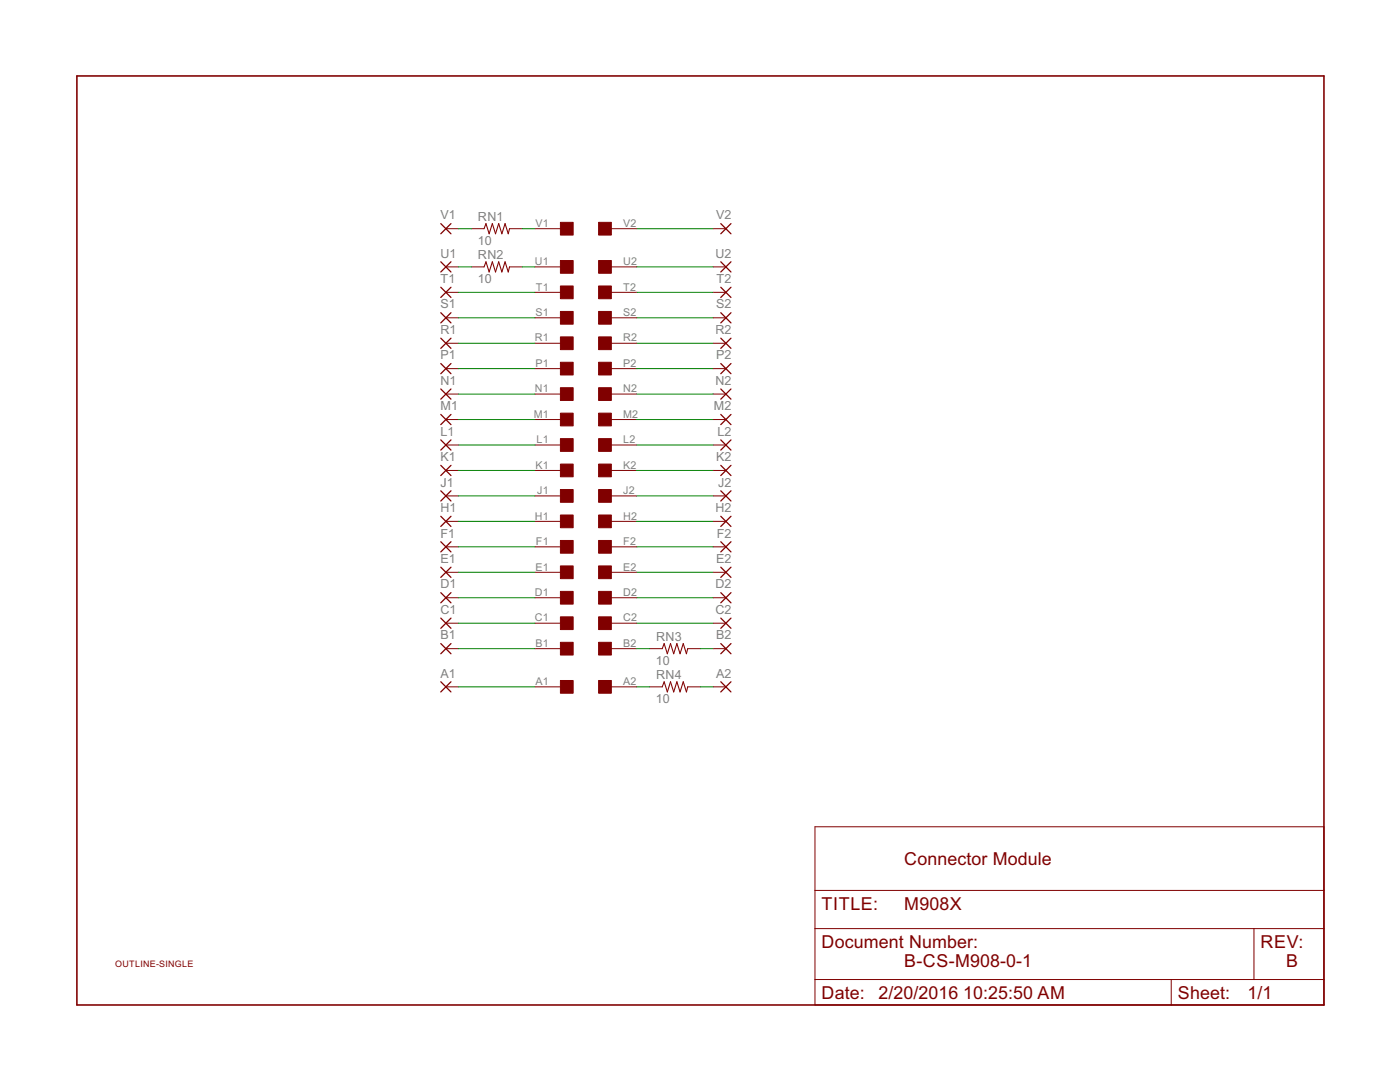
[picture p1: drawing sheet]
<?xml version="1.0" encoding="utf-8"?>
<!DOCTYPE eagle SYSTEM "eagle.dtd">
<eagle version="6.6.0">
<drawing>
<settings>
<setting alwaysvectorfont="no"/>
<setting verticaltext="up"/>
</settings>
<grid distance="0.1" unitdist="inch" unit="inch" style="lines" multiple="1" display="no" altdistance="0.01" altunitdist="inch" altunit="inch"/>
<schematic xreflabel="%F%N/%S.%C%R" xrefpart="/%S.%C%R">
<libraries>
<library name="frames">
<symbols>
<symbol name="LETTER_L">
<frame x1="0" y1="0" x2="248.92" y2="185.42" columns="12" rows="17" layer="94" border-left="no" border-top="no" border-right="no" border-bottom="no"/>
</symbol>
<symbol name="DOCFIELD">
<wire x1="0" y1="0" x2="71.12" y2="0" width="0.1016" layer="94"/>
<wire x1="101.6" y1="15.24" x2="87.63" y2="15.24" width="0.1016" layer="94"/>
<wire x1="0" y1="0" x2="0" y2="5.08" width="0.1016" layer="94"/>
<wire x1="0" y1="5.08" x2="71.12" y2="5.08" width="0.1016" layer="94"/>
<wire x1="0" y1="5.08" x2="0" y2="15.24" width="0.1016" layer="94"/>
<wire x1="101.6" y1="15.24" x2="101.6" y2="5.08" width="0.1016" layer="94"/>
<wire x1="71.12" y1="5.08" x2="71.12" y2="0" width="0.1016" layer="94"/>
<wire x1="71.12" y1="5.08" x2="87.63" y2="5.08" width="0.1016" layer="94"/>
<wire x1="71.12" y1="0" x2="101.6" y2="0" width="0.1016" layer="94"/>
<wire x1="87.63" y1="15.24" x2="87.63" y2="5.08" width="0.1016" layer="94"/>
<wire x1="87.63" y1="15.24" x2="0" y2="15.24" width="0.1016" layer="94"/>
<wire x1="87.63" y1="5.08" x2="101.6" y2="5.08" width="0.1016" layer="94"/>
<wire x1="101.6" y1="5.08" x2="101.6" y2="0" width="0.1016" layer="94"/>
<wire x1="0" y1="15.24" x2="0" y2="22.86" width="0.1016" layer="94"/>
<wire x1="101.6" y1="35.56" x2="0" y2="35.56" width="0.1016" layer="94"/>
<wire x1="101.6" y1="35.56" x2="101.6" y2="22.86" width="0.1016" layer="94"/>
<wire x1="0" y1="22.86" x2="101.6" y2="22.86" width="0.1016" layer="94"/>
<wire x1="0" y1="22.86" x2="0" y2="35.56" width="0.1016" layer="94"/>
<wire x1="101.6" y1="22.86" x2="101.6" y2="15.24" width="0.1016" layer="94"/>
<text x="1.27" y="1.27" size="2.54" layer="94">Date:</text>
<text x="12.7" y="1.27" size="2.54" layer="94">&gt;LAST_DATE_TIME</text>
<text x="72.39" y="1.27" size="2.54" layer="94">Sheet:</text>
<text x="86.36" y="1.27" size="2.54" layer="94">&gt;SHEET</text>
<text x="88.9" y="11.43" size="2.54" layer="94">REV:</text>
<text x="1.27" y="19.05" size="2.54" layer="94">TITLE:</text>
<text x="1.27" y="11.43" size="2.54" layer="94">Document Number:</text>
<text x="17.78" y="19.05" size="2.54" layer="94">&gt;DRAWING_NAME</text>
</symbol>
</symbols>
<devicesets>
<deviceset name="LETTER_L" prefix="FRAME" uservalue="yes">
<gates>
<gate name="G$1" symbol="LETTER_L" x="0" y="0"/>
<gate name="G$2" symbol="DOCFIELD" x="147.32" y="0" addlevel="must"/>
</gates>
<devices>
<device name="">
<technologies>
<technology name=""/>
</technologies>
</device>
</devices>
</deviceset>
</devicesets>
</library>
<library name="dec-con">
<symbols>
<symbol name="EDGE-RIGHT">
<rectangle x1="-5.08" y1="-1.27" x2="-2.54" y2="1.27" layer="94"/>
<pin name="1" x="2.54" y="0" visible="pad" length="middle" rot="R180"/>
</symbol>
<symbol name="EDGE-LEFT">
<rectangle x1="2.54" y1="-1.27" x2="5.08" y2="1.27" layer="94"/>
<pin name="1" x="-2.54" y="0" visible="pad" length="middle"/>
</symbol>
<symbol name="DEVICE">
<text x="0" y="0" size="1.27" layer="94">&gt;Value</text>
</symbol>
</symbols>
<devicesets>
<deviceset name="SINGLE" uservalue="yes">
<gates>
<gate name="L2" symbol="EDGE-RIGHT" x="7.62" y="2.54" addlevel="always" swaplevel="1"/>
<gate name="M2" symbol="EDGE-RIGHT" x="7.62" y="7.62" addlevel="always" swaplevel="1"/>
<gate name="N2" symbol="EDGE-RIGHT" x="7.62" y="12.7" addlevel="always" swaplevel="1"/>
<gate name="P2" symbol="EDGE-RIGHT" x="7.62" y="17.78" addlevel="always" swaplevel="1"/>
<gate name="R2" symbol="EDGE-RIGHT" x="7.62" y="22.86" addlevel="always" swaplevel="1"/>
<gate name="S2" symbol="EDGE-RIGHT" x="7.62" y="27.94" addlevel="always" swaplevel="1"/>
<gate name="T2" symbol="EDGE-RIGHT" x="7.62" y="33.02" addlevel="always" swaplevel="1"/>
<gate name="K2" symbol="EDGE-RIGHT" x="7.62" y="-2.54" addlevel="always" swaplevel="1"/>
<gate name="J2" symbol="EDGE-RIGHT" x="7.62" y="-7.62" addlevel="always" swaplevel="1"/>
<gate name="H2" symbol="EDGE-RIGHT" x="7.62" y="-12.7" addlevel="always" swaplevel="1"/>
<gate name="F2" symbol="EDGE-RIGHT" x="7.62" y="-17.78" addlevel="always" swaplevel="1"/>
<gate name="E2" symbol="EDGE-RIGHT" x="7.62" y="-22.86" addlevel="always" swaplevel="1"/>
<gate name="D2" symbol="EDGE-RIGHT" x="7.62" y="-27.94" addlevel="always" swaplevel="1"/>
<gate name="C2" symbol="EDGE-RIGHT" x="7.62" y="-33.02" addlevel="always" swaplevel="1"/>
<gate name="U2" symbol="EDGE-RIGHT" x="7.62" y="38.1" addlevel="always" swaplevel="1"/>
<gate name="V2" symbol="EDGE-RIGHT" x="7.62" y="43.18" addlevel="always" swaplevel="1"/>
<gate name="B2" symbol="EDGE-RIGHT" x="7.62" y="-38.1" addlevel="always" swaplevel="1"/>
<gate name="A2" symbol="EDGE-RIGHT" x="7.62" y="-43.18" addlevel="always" swaplevel="1"/>
<gate name="K1" symbol="EDGE-LEFT" x="-7.62" y="-2.54" addlevel="always" swaplevel="1"/>
<gate name="L1" symbol="EDGE-LEFT" x="-7.62" y="2.54" addlevel="always" swaplevel="1"/>
<gate name="M1" symbol="EDGE-LEFT" x="-7.62" y="7.62" addlevel="always" swaplevel="1"/>
<gate name="N1" symbol="EDGE-LEFT" x="-7.62" y="12.7" addlevel="always" swaplevel="1"/>
<gate name="P1" symbol="EDGE-LEFT" x="-7.62" y="17.78" addlevel="always" swaplevel="1"/>
<gate name="R1" symbol="EDGE-LEFT" x="-7.62" y="22.86" addlevel="always" swaplevel="1"/>
<gate name="S1" symbol="EDGE-LEFT" x="-7.62" y="27.94" addlevel="always" swaplevel="1"/>
<gate name="T1" symbol="EDGE-LEFT" x="-7.62" y="33.02" addlevel="always" swaplevel="1"/>
<gate name="U1" symbol="EDGE-LEFT" x="-7.62" y="38.1" addlevel="always" swaplevel="1"/>
<gate name="V1" symbol="EDGE-LEFT" x="-7.62" y="43.18" addlevel="always" swaplevel="1"/>
<gate name="J1" symbol="EDGE-LEFT" x="-7.62" y="-7.62" addlevel="always" swaplevel="1"/>
<gate name="H1" symbol="EDGE-LEFT" x="-7.62" y="-12.7" addlevel="always" swaplevel="1"/>
<gate name="F1" symbol="EDGE-LEFT" x="-7.62" y="-17.78" addlevel="always" swaplevel="1"/>
<gate name="E1" symbol="EDGE-LEFT" x="-7.62" y="-22.86" addlevel="always" swaplevel="1"/>
<gate name="D1" symbol="EDGE-LEFT" x="-7.62" y="-27.94" addlevel="always" swaplevel="1"/>
<gate name="C1" symbol="EDGE-LEFT" x="-7.62" y="-33.02" addlevel="always" swaplevel="1"/>
<gate name="B1" symbol="EDGE-LEFT" x="-7.62" y="-38.1" addlevel="always" swaplevel="1"/>
<gate name="A1" symbol="EDGE-LEFT" x="-7.62" y="-43.18" addlevel="always" swaplevel="1"/>
</gates>
<devices>
<device name="" package="EDGE-CON2">
<connects>
<connect gate="A1" pin="1" pad="A1"/>
<connect gate="A2" pin="1" pad="A2"/>
<connect gate="B1" pin="1" pad="B1"/>
<connect gate="B2" pin="1" pad="B2"/>
<connect gate="C1" pin="1" pad="C1"/>
<connect gate="C2" pin="1" pad="C2"/>
<connect gate="D1" pin="1" pad="D1"/>
<connect gate="D2" pin="1" pad="D2"/>
<connect gate="E1" pin="1" pad="E1"/>
<connect gate="E2" pin="1" pad="E2"/>
<connect gate="F1" pin="1" pad="F1"/>
<connect gate="F2" pin="1" pad="F2"/>
<connect gate="H1" pin="1" pad="H1"/>
<connect gate="H2" pin="1" pad="H2"/>
<connect gate="J1" pin="1" pad="J1"/>
<connect gate="J2" pin="1" pad="J2"/>
<connect gate="K1" pin="1" pad="K1"/>
<connect gate="K2" pin="1" pad="K2"/>
<connect gate="L1" pin="1" pad="L1"/>
<connect gate="L2" pin="1" pad="L2"/>
<connect gate="M1" pin="1" pad="M1"/>
<connect gate="M2" pin="1" pad="M2"/>
<connect gate="N1" pin="1" pad="N1"/>
<connect gate="N2" pin="1" pad="N2"/>
<connect gate="P1" pin="1" pad="P1"/>
<connect gate="P2" pin="1" pad="P2"/>
<connect gate="R1" pin="1" pad="R1"/>
<connect gate="R2" pin="1" pad="R2"/>
<connect gate="S1" pin="1" pad="S1"/>
<connect gate="S2" pin="1" pad="S2"/>
<connect gate="T1" pin="1" pad="T1"/>
<connect gate="T2" pin="1" pad="T2"/>
<connect gate="U1" pin="1" pad="U1"/>
<connect gate="U2" pin="1" pad="U2"/>
<connect gate="V1" pin="1" pad="V1"/>
<connect gate="V2" pin="1" pad="V2"/>
</connects>
<technologies>
<technology name=""/>
</technologies>
</device>
</devices>
</deviceset>
<deviceset name="OUTLINE-*">
<gates>
<gate name="G$1" symbol="DEVICE" x="0" y="0" addlevel="always"/>
</gates>
<devices>
<device name="SINGLE" package="SINGLE">
<technologies>
<technology name=""/>
</technologies>
</device>
<device name="SINGLE-R" package="SINGLE-R">
<technologies>
<technology name=""/>
</technologies>
</device>
<device name="PROTO" package="DECPROTO111">
<technologies>
<technology name=""/>
</technologies>
</device>
<device name="OMNIBUS" package="OMNIBUS">
<technologies>
<technology name=""/>
</technologies>
</device>
<device name="DOUBLE" package="DOUBLE">
<technologies>
<technology name=""/>
</technologies>
</device>
<device name="DOUBLE-R" package="DOUBLE-R">
<technologies>
<technology name=""/>
</technologies>
</device>
<device name="SINGLE-LONG" package="SINGLE-LONG">
<technologies>
<technology name=""/>
</technologies>
</device>
<device name="DOUBLE-LONG" package="DOUBLE-LONG">
<technologies>
<technology name=""/>
</technologies>
</device>
</devices>
</deviceset>
</devicesets>
</library>
<library name="wirepad">
<symbols>
<symbol name="PAD">
<wire x1="-1.016" y1="1.016" x2="1.016" y2="-1.016" width="0.254" layer="94"/>
<wire x1="-1.016" y1="-1.016" x2="1.016" y2="1.016" width="0.254" layer="94"/>
<text x="-1.143" y="1.8542" size="1.778" layer="95">&gt;NAME</text>
<text x="-1.143" y="-3.302" size="1.778" layer="96">&gt;VALUE</text>
<pin name="P" x="2.54" y="0" visible="off" length="short" direction="pas" rot="R180"/>
</symbol>
</symbols>
<devicesets>
<deviceset name="2,54/1,0" prefix="PAD" uservalue="yes">
<gates>
<gate name="P" symbol="PAD" x="0" y="0"/>
</gates>
<devices>
<device name="" package="2,54/1,0">
<connects>
<connect gate="P" pin="P" pad="1"/>
</connects>
<technologies>
<technology name=""/>
</technologies>
</device>
</devices>
</deviceset>
</devicesets>
</library>
<library name="rcl">
<symbols>
<symbol name="R-US">
<wire x1="-2.54" y1="0" x2="-2.159" y2="1.016" width="0.2032" layer="94"/>
<wire x1="-2.159" y1="1.016" x2="-1.524" y2="-1.016" width="0.2032" layer="94"/>
<wire x1="-1.524" y1="-1.016" x2="-0.889" y2="1.016" width="0.2032" layer="94"/>
<wire x1="-0.889" y1="1.016" x2="-0.254" y2="-1.016" width="0.2032" layer="94"/>
<wire x1="-0.254" y1="-1.016" x2="0.381" y2="1.016" width="0.2032" layer="94"/>
<wire x1="0.381" y1="1.016" x2="1.016" y2="-1.016" width="0.2032" layer="94"/>
<wire x1="1.016" y1="-1.016" x2="1.651" y2="1.016" width="0.2032" layer="94"/>
<wire x1="1.651" y1="1.016" x2="2.286" y2="-1.016" width="0.2032" layer="94"/>
<wire x1="2.286" y1="-1.016" x2="2.54" y2="0" width="0.2032" layer="94"/>
<text x="-3.81" y="1.4986" size="1.778" layer="95">&gt;NAME</text>
<text x="-3.81" y="-3.302" size="1.778" layer="96">&gt;VALUE</text>
<pin name="2" x="5.08" y="0" visible="off" length="short" direction="pas" swaplevel="1" rot="R180"/>
<pin name="1" x="-5.08" y="0" visible="off" length="short" direction="pas" swaplevel="1"/>
</symbol>
</symbols>
<devicesets>
<deviceset name="R-US_" prefix="R" uservalue="yes">
<gates>
<gate name="G$1" symbol="R-US" x="0" y="0"/>
</gates>
<devices>
<device name="R0402" package="R0402">
<connects>
<connect gate="G$1" pin="1" pad="1"/>
<connect gate="G$1" pin="2" pad="2"/>
</connects>
<technologies>
<technology name=""/>
</technologies>
</device>
<device name="R0603" package="R0603">
<connects>
<connect gate="G$1" pin="1" pad="1"/>
<connect gate="G$1" pin="2" pad="2"/>
</connects>
<technologies>
<technology name=""/>
</technologies>
</device>
<device name="R0805" package="R0805">
<connects>
<connect gate="G$1" pin="1" pad="1"/>
<connect gate="G$1" pin="2" pad="2"/>
</connects>
<technologies>
<technology name=""/>
</technologies>
</device>
<device name="R0805W" package="R0805W">
<connects>
<connect gate="G$1" pin="1" pad="1"/>
<connect gate="G$1" pin="2" pad="2"/>
</connects>
<technologies>
<technology name=""/>
</technologies>
</device>
<device name="R1005" package="R1005">
<connects>
<connect gate="G$1" pin="1" pad="1"/>
<connect gate="G$1" pin="2" pad="2"/>
</connects>
<technologies>
<technology name=""/>
</technologies>
</device>
<device name="R1206" package="R1206">
<connects>
<connect gate="G$1" pin="1" pad="1"/>
<connect gate="G$1" pin="2" pad="2"/>
</connects>
<technologies>
<technology name=""/>
</technologies>
</device>
<device name="R1206W" package="R1206W">
<connects>
<connect gate="G$1" pin="1" pad="1"/>
<connect gate="G$1" pin="2" pad="2"/>
</connects>
<technologies>
<technology name=""/>
</technologies>
</device>
<device name="R1210" package="R1210">
<connects>
<connect gate="G$1" pin="1" pad="1"/>
<connect gate="G$1" pin="2" pad="2"/>
</connects>
<technologies>
<technology name=""/>
</technologies>
</device>
<device name="R1210W" package="R1210W">
<connects>
<connect gate="G$1" pin="1" pad="1"/>
<connect gate="G$1" pin="2" pad="2"/>
</connects>
<technologies>
<technology name=""/>
</technologies>
</device>
<device name="R2010" package="R2010">
<connects>
<connect gate="G$1" pin="1" pad="1"/>
<connect gate="G$1" pin="2" pad="2"/>
</connects>
<technologies>
<technology name=""/>
</technologies>
</device>
<device name="R2010W" package="R2010W">
<connects>
<connect gate="G$1" pin="1" pad="1"/>
<connect gate="G$1" pin="2" pad="2"/>
</connects>
<technologies>
<technology name=""/>
</technologies>
</device>
<device name="R2012" package="R2012">
<connects>
<connect gate="G$1" pin="1" pad="1"/>
<connect gate="G$1" pin="2" pad="2"/>
</connects>
<technologies>
<technology name=""/>
</technologies>
</device>
<device name="R2012W" package="R2012W">
<connects>
<connect gate="G$1" pin="1" pad="1"/>
<connect gate="G$1" pin="2" pad="2"/>
</connects>
<technologies>
<technology name=""/>
</technologies>
</device>
<device name="R2512" package="R2512">
<connects>
<connect gate="G$1" pin="1" pad="1"/>
<connect gate="G$1" pin="2" pad="2"/>
</connects>
<technologies>
<technology name=""/>
</technologies>
</device>
<device name="R2512W" package="R2512W">
<connects>
<connect gate="G$1" pin="1" pad="1"/>
<connect gate="G$1" pin="2" pad="2"/>
</connects>
<technologies>
<technology name=""/>
</technologies>
</device>
<device name="R3216" package="R3216">
<connects>
<connect gate="G$1" pin="1" pad="1"/>
<connect gate="G$1" pin="2" pad="2"/>
</connects>
<technologies>
<technology name=""/>
</technologies>
</device>
<device name="R3216W" package="R3216W">
<connects>
<connect gate="G$1" pin="1" pad="1"/>
<connect gate="G$1" pin="2" pad="2"/>
</connects>
<technologies>
<technology name=""/>
</technologies>
</device>
<device name="R3225" package="R3225">
<connects>
<connect gate="G$1" pin="1" pad="1"/>
<connect gate="G$1" pin="2" pad="2"/>
</connects>
<technologies>
<technology name=""/>
</technologies>
</device>
<device name="R3225W" package="R3225W">
<connects>
<connect gate="G$1" pin="1" pad="1"/>
<connect gate="G$1" pin="2" pad="2"/>
</connects>
<technologies>
<technology name=""/>
</technologies>
</device>
<device name="R5025" package="R5025">
<connects>
<connect gate="G$1" pin="1" pad="1"/>
<connect gate="G$1" pin="2" pad="2"/>
</connects>
<technologies>
<technology name=""/>
</technologies>
</device>
<device name="R5025W" package="R5025W">
<connects>
<connect gate="G$1" pin="1" pad="1"/>
<connect gate="G$1" pin="2" pad="2"/>
</connects>
<technologies>
<technology name=""/>
</technologies>
</device>
<device name="R6332" package="R6332">
<connects>
<connect gate="G$1" pin="1" pad="1"/>
<connect gate="G$1" pin="2" pad="2"/>
</connects>
<technologies>
<technology name=""/>
</technologies>
</device>
<device name="R6332W" package="R6332W">
<connects>
<connect gate="G$1" pin="1" pad="1"/>
<connect gate="G$1" pin="2" pad="2"/>
</connects>
<technologies>
<technology name=""/>
</technologies>
</device>
<device name="M0805" package="M0805">
<connects>
<connect gate="G$1" pin="1" pad="1"/>
<connect gate="G$1" pin="2" pad="2"/>
</connects>
<technologies>
<technology name=""/>
</technologies>
</device>
<device name="M1206" package="M1206">
<connects>
<connect gate="G$1" pin="1" pad="1"/>
<connect gate="G$1" pin="2" pad="2"/>
</connects>
<technologies>
<technology name=""/>
</technologies>
</device>
<device name="M1406" package="M1406">
<connects>
<connect gate="G$1" pin="1" pad="1"/>
<connect gate="G$1" pin="2" pad="2"/>
</connects>
<technologies>
<technology name=""/>
</technologies>
</device>
<device name="M2012" package="M2012">
<connects>
<connect gate="G$1" pin="1" pad="1"/>
<connect gate="G$1" pin="2" pad="2"/>
</connects>
<technologies>
<technology name=""/>
</technologies>
</device>
<device name="M2309" package="M2309">
<connects>
<connect gate="G$1" pin="1" pad="1"/>
<connect gate="G$1" pin="2" pad="2"/>
</connects>
<technologies>
<technology name=""/>
</technologies>
</device>
<device name="M3216" package="M3216">
<connects>
<connect gate="G$1" pin="1" pad="1"/>
<connect gate="G$1" pin="2" pad="2"/>
</connects>
<technologies>
<technology name=""/>
</technologies>
</device>
<device name="M3516" package="M3516">
<connects>
<connect gate="G$1" pin="1" pad="1"/>
<connect gate="G$1" pin="2" pad="2"/>
</connects>
<technologies>
<technology name=""/>
</technologies>
</device>
<device name="M5923" package="M5923">
<connects>
<connect gate="G$1" pin="1" pad="1"/>
<connect gate="G$1" pin="2" pad="2"/>
</connects>
<technologies>
<technology name=""/>
</technologies>
</device>
<device name="0204/5" package="0204/5">
<connects>
<connect gate="G$1" pin="1" pad="1"/>
<connect gate="G$1" pin="2" pad="2"/>
</connects>
<technologies>
<technology name=""/>
</technologies>
</device>
<device name="0204/7" package="0204/7">
<connects>
<connect gate="G$1" pin="1" pad="1"/>
<connect gate="G$1" pin="2" pad="2"/>
</connects>
<technologies>
<technology name=""/>
</technologies>
</device>
<device name="0207/10" package="0207/10">
<connects>
<connect gate="G$1" pin="1" pad="1"/>
<connect gate="G$1" pin="2" pad="2"/>
</connects>
<technologies>
<technology name=""/>
</technologies>
</device>
<device name="0207/12" package="0207/12">
<connects>
<connect gate="G$1" pin="1" pad="1"/>
<connect gate="G$1" pin="2" pad="2"/>
</connects>
<technologies>
<technology name=""/>
</technologies>
</device>
<device name="0207/15" package="0207/15">
<connects>
<connect gate="G$1" pin="1" pad="1"/>
<connect gate="G$1" pin="2" pad="2"/>
</connects>
<technologies>
<technology name=""/>
</technologies>
</device>
<device name="0207/2V" package="0207/2V">
<connects>
<connect gate="G$1" pin="1" pad="1"/>
<connect gate="G$1" pin="2" pad="2"/>
</connects>
<technologies>
<technology name=""/>
</technologies>
</device>
<device name="0207/5V" package="0207/5V">
<connects>
<connect gate="G$1" pin="1" pad="1"/>
<connect gate="G$1" pin="2" pad="2"/>
</connects>
<technologies>
<technology name=""/>
</technologies>
</device>
<device name="0207/7" package="0207/7">
<connects>
<connect gate="G$1" pin="1" pad="1"/>
<connect gate="G$1" pin="2" pad="2"/>
</connects>
<technologies>
<technology name=""/>
</technologies>
</device>
<device name="0309/10" package="0309/10">
<connects>
<connect gate="G$1" pin="1" pad="1"/>
<connect gate="G$1" pin="2" pad="2"/>
</connects>
<technologies>
<technology name=""/>
</technologies>
</device>
<device name="0309/12" package="0309/12">
<connects>
<connect gate="G$1" pin="1" pad="1"/>
<connect gate="G$1" pin="2" pad="2"/>
</connects>
<technologies>
<technology name=""/>
</technologies>
</device>
<device name="0411/12" package="0411/12">
<connects>
<connect gate="G$1" pin="1" pad="1"/>
<connect gate="G$1" pin="2" pad="2"/>
</connects>
<technologies>
<technology name=""/>
</technologies>
</device>
<device name="0411/15" package="0411/15">
<connects>
<connect gate="G$1" pin="1" pad="1"/>
<connect gate="G$1" pin="2" pad="2"/>
</connects>
<technologies>
<technology name=""/>
</technologies>
</device>
<device name="0411/3V" package="0411V">
<connects>
<connect gate="G$1" pin="1" pad="1"/>
<connect gate="G$1" pin="2" pad="2"/>
</connects>
<technologies>
<technology name=""/>
</technologies>
</device>
<device name="0414/15" package="0414/15">
<connects>
<connect gate="G$1" pin="1" pad="1"/>
<connect gate="G$1" pin="2" pad="2"/>
</connects>
<technologies>
<technology name=""/>
</technologies>
</device>
<device name="0414/5V" package="0414V">
<connects>
<connect gate="G$1" pin="1" pad="1"/>
<connect gate="G$1" pin="2" pad="2"/>
</connects>
<technologies>
<technology name=""/>
</technologies>
</device>
<device name="0617/17" package="0617/17">
<connects>
<connect gate="G$1" pin="1" pad="1"/>
<connect gate="G$1" pin="2" pad="2"/>
</connects>
<technologies>
<technology name=""/>
</technologies>
</device>
<device name="0617/22" package="0617/22">
<connects>
<connect gate="G$1" pin="1" pad="1"/>
<connect gate="G$1" pin="2" pad="2"/>
</connects>
<technologies>
<technology name=""/>
</technologies>
</device>
<device name="0617/5V" package="0617V">
<connects>
<connect gate="G$1" pin="1" pad="1"/>
<connect gate="G$1" pin="2" pad="2"/>
</connects>
<technologies>
<technology name=""/>
</technologies>
</device>
<device name="0922/22" package="0922/22">
<connects>
<connect gate="G$1" pin="1" pad="1"/>
<connect gate="G$1" pin="2" pad="2"/>
</connects>
<technologies>
<technology name=""/>
</technologies>
</device>
<device name="0613/5V" package="P0613V">
<connects>
<connect gate="G$1" pin="1" pad="1"/>
<connect gate="G$1" pin="2" pad="2"/>
</connects>
<technologies>
<technology name=""/>
</technologies>
</device>
<device name="0613/15" package="P0613/15">
<connects>
<connect gate="G$1" pin="1" pad="1"/>
<connect gate="G$1" pin="2" pad="2"/>
</connects>
<technologies>
<technology name=""/>
</technologies>
</device>
<device name="0817/22" package="P0817/22">
<connects>
<connect gate="G$1" pin="1" pad="1"/>
<connect gate="G$1" pin="2" pad="2"/>
</connects>
<technologies>
<technology name=""/>
</technologies>
</device>
<device name="0817/7V" package="P0817V">
<connects>
<connect gate="G$1" pin="1" pad="1"/>
<connect gate="G$1" pin="2" pad="2"/>
</connects>
<technologies>
<technology name=""/>
</technologies>
</device>
<device name="V234/12" package="V234/12">
<connects>
<connect gate="G$1" pin="1" pad="1"/>
<connect gate="G$1" pin="2" pad="2"/>
</connects>
<technologies>
<technology name=""/>
</technologies>
</device>
<device name="V235/17" package="V235/17">
<connects>
<connect gate="G$1" pin="1" pad="1"/>
<connect gate="G$1" pin="2" pad="2"/>
</connects>
<technologies>
<technology name=""/>
</technologies>
</device>
<device name="V526-0" package="V526-0">
<connects>
<connect gate="G$1" pin="1" pad="1"/>
<connect gate="G$1" pin="2" pad="2"/>
</connects>
<technologies>
<technology name=""/>
</technologies>
</device>
<device name="MELF0102AX" package="MINI_MELF-0102AX">
<connects>
<connect gate="G$1" pin="1" pad="1"/>
<connect gate="G$1" pin="2" pad="2"/>
</connects>
<technologies>
<technology name=""/>
</technologies>
</device>
<device name="0922V" package="0922V">
<connects>
<connect gate="G$1" pin="1" pad="1"/>
<connect gate="G$1" pin="2" pad="2"/>
</connects>
<technologies>
<technology name=""/>
</technologies>
</device>
<device name="MELF0102R" package="MINI_MELF-0102R">
<connects>
<connect gate="G$1" pin="1" pad="1"/>
<connect gate="G$1" pin="2" pad="2"/>
</connects>
<technologies>
<technology name=""/>
</technologies>
</device>
<device name="MELF0102W" package="MINI_MELF-0102W">
<connects>
<connect gate="G$1" pin="1" pad="1"/>
<connect gate="G$1" pin="2" pad="2"/>
</connects>
<technologies>
<technology name=""/>
</technologies>
</device>
<device name="MELF0204R" package="MINI_MELF-0204R">
<connects>
<connect gate="G$1" pin="1" pad="1"/>
<connect gate="G$1" pin="2" pad="2"/>
</connects>
<technologies>
<technology name=""/>
</technologies>
</device>
<device name="MELF0204W" package="MINI_MELF-0204W">
<connects>
<connect gate="G$1" pin="1" pad="1"/>
<connect gate="G$1" pin="2" pad="2"/>
</connects>
<technologies>
<technology name=""/>
</technologies>
</device>
<device name="MELF0207R" package="MINI_MELF-0207R">
<connects>
<connect gate="G$1" pin="1" pad="1"/>
<connect gate="G$1" pin="2" pad="2"/>
</connects>
<technologies>
<technology name=""/>
</technologies>
</device>
<device name="MELF0207W" package="MINI_MELF-0207W">
<connects>
<connect gate="G$1" pin="1" pad="1"/>
<connect gate="G$1" pin="2" pad="2"/>
</connects>
<technologies>
<technology name=""/>
</technologies>
</device>
<device name="RDH/15" package="RDH/15">
<connects>
<connect gate="G$1" pin="1" pad="1"/>
<connect gate="G$1" pin="2" pad="2"/>
</connects>
<technologies>
<technology name=""/>
</technologies>
</device>
<device name="0204/2V" package="0204V">
<connects>
<connect gate="G$1" pin="1" pad="1"/>
<connect gate="G$1" pin="2" pad="2"/>
</connects>
<technologies>
<technology name=""/>
</technologies>
</device>
<device name="0309/V" package="0309V">
<connects>
<connect gate="G$1" pin="1" pad="1"/>
<connect gate="G$1" pin="2" pad="2"/>
</connects>
<technologies>
<technology name=""/>
</technologies>
</device>
<device name="R0201" package="R0201">
<connects>
<connect gate="G$1" pin="1" pad="1"/>
<connect gate="G$1" pin="2" pad="2"/>
</connects>
<technologies>
<technology name=""/>
</technologies>
</device>
<device name="VMTA55" package="VMTA55">
<connects>
<connect gate="G$1" pin="1" pad="1"/>
<connect gate="G$1" pin="2" pad="2"/>
</connects>
<technologies>
<technology name=""/>
</technologies>
</device>
<device name="VMTB60" package="VMTB60">
<connects>
<connect gate="G$1" pin="1" pad="1"/>
<connect gate="G$1" pin="2" pad="2"/>
</connects>
<technologies>
<technology name=""/>
</technologies>
</device>
<device name="VTA52" package="VTA52">
<connects>
<connect gate="G$1" pin="1" pad="1"/>
<connect gate="G$1" pin="2" pad="2"/>
</connects>
<technologies>
<technology name=""/>
</technologies>
</device>
<device name="VTA53" package="VTA53">
<connects>
<connect gate="G$1" pin="1" pad="1"/>
<connect gate="G$1" pin="2" pad="2"/>
</connects>
<technologies>
<technology name=""/>
</technologies>
</device>
<device name="VTA54" package="VTA54">
<connects>
<connect gate="G$1" pin="1" pad="1"/>
<connect gate="G$1" pin="2" pad="2"/>
</connects>
<technologies>
<technology name=""/>
</technologies>
</device>
<device name="VTA55" package="VTA55">
<connects>
<connect gate="G$1" pin="1" pad="1"/>
<connect gate="G$1" pin="2" pad="2"/>
</connects>
<technologies>
<technology name=""/>
</technologies>
</device>
<device name="VTA56" package="VTA56">
<connects>
<connect gate="G$1" pin="1" pad="1"/>
<connect gate="G$1" pin="2" pad="2"/>
</connects>
<technologies>
<technology name=""/>
</technologies>
</device>
<device name="R4527" package="R4527">
<connects>
<connect gate="G$1" pin="1" pad="1"/>
<connect gate="G$1" pin="2" pad="2"/>
</connects>
<technologies>
<technology name=""/>
</technologies>
</device>
<device name="WSC0001" package="WSC0001">
<connects>
<connect gate="G$1" pin="1" pad="1"/>
<connect gate="G$1" pin="2" pad="2"/>
</connects>
<technologies>
<technology name=""/>
</technologies>
</device>
<device name="WSC0002" package="WSC0002">
<connects>
<connect gate="G$1" pin="1" pad="1"/>
<connect gate="G$1" pin="2" pad="2"/>
</connects>
<technologies>
<technology name=""/>
</technologies>
</device>
<device name="WSC01/2" package="WSC01/2">
<connects>
<connect gate="G$1" pin="1" pad="1"/>
<connect gate="G$1" pin="2" pad="2"/>
</connects>
<technologies>
<technology name=""/>
</technologies>
</device>
<device name="WSC2515" package="WSC2515">
<connects>
<connect gate="G$1" pin="1" pad="1"/>
<connect gate="G$1" pin="2" pad="2"/>
</connects>
<technologies>
<technology name=""/>
</technologies>
</device>
<device name="WSC4527" package="WSC4527">
<connects>
<connect gate="G$1" pin="1" pad="1"/>
<connect gate="G$1" pin="2" pad="2"/>
</connects>
<technologies>
<technology name=""/>
</technologies>
</device>
<device name="WSC6927" package="WSC6927">
<connects>
<connect gate="G$1" pin="1" pad="1"/>
<connect gate="G$1" pin="2" pad="2"/>
</connects>
<technologies>
<technology name=""/>
</technologies>
</device>
<device name="R1218" package="R1218">
<connects>
<connect gate="G$1" pin="1" pad="1"/>
<connect gate="G$1" pin="2" pad="2"/>
</connects>
<technologies>
<technology name=""/>
</technologies>
</device>
<device name="1812X7R" package="1812X7R">
<connects>
<connect gate="G$1" pin="1" pad="1"/>
<connect gate="G$1" pin="2" pad="2"/>
</connects>
<technologies>
<technology name=""/>
</technologies>
</device>
</devices>
</deviceset>
</devicesets>
</library>
</libraries>
<attributes>
</attributes>
<variantdefs>
</variantdefs>
<classes>
<class number="0" name="default" width="0" drill="0">
</class>
</classes>
<parts>
<part name="FRAME1" library="frames" deviceset="LETTER_L" device=""/>
<part name="U$1" library="dec-con" deviceset="SINGLE" device=""/>
<part name="U$2" library="dec-con" deviceset="OUTLINE-*" device="SINGLE"/>
<part name="A1" library="wirepad" deviceset="2,54/1,0" device=""/>
<part name="B1" library="wirepad" deviceset="2,54/1,0" device=""/>
<part name="C1" library="wirepad" deviceset="2,54/1,0" device=""/>
<part name="D1" library="wirepad" deviceset="2,54/1,0" device=""/>
<part name="E1" library="wirepad" deviceset="2,54/1,0" device=""/>
<part name="F1" library="wirepad" deviceset="2,54/1,0" device=""/>
<part name="H1" library="wirepad" deviceset="2,54/1,0" device=""/>
<part name="J1" library="wirepad" deviceset="2,54/1,0" device=""/>
<part name="K1" library="wirepad" deviceset="2,54/1,0" device=""/>
<part name="L1" library="wirepad" deviceset="2,54/1,0" device=""/>
<part name="M1" library="wirepad" deviceset="2,54/1,0" device=""/>
<part name="N1" library="wirepad" deviceset="2,54/1,0" device=""/>
<part name="P1" library="wirepad" deviceset="2,54/1,0" device=""/>
<part name="R1" library="wirepad" deviceset="2,54/1,0" device=""/>
<part name="S1" library="wirepad" deviceset="2,54/1,0" device=""/>
<part name="T1" library="wirepad" deviceset="2,54/1,0" device=""/>
<part name="U1" library="wirepad" deviceset="2,54/1,0" device=""/>
<part name="V1" library="wirepad" deviceset="2,54/1,0" device=""/>
<part name="A2" library="wirepad" deviceset="2,54/1,0" device=""/>
<part name="B2" library="wirepad" deviceset="2,54/1,0" device=""/>
<part name="C2" library="wirepad" deviceset="2,54/1,0" device=""/>
<part name="D2" library="wirepad" deviceset="2,54/1,0" device=""/>
<part name="E2" library="wirepad" deviceset="2,54/1,0" device=""/>
<part name="F2" library="wirepad" deviceset="2,54/1,0" device=""/>
<part name="H2" library="wirepad" deviceset="2,54/1,0" device=""/>
<part name="J2" library="wirepad" deviceset="2,54/1,0" device=""/>
<part name="K2" library="wirepad" deviceset="2,54/1,0" device=""/>
<part name="L2" library="wirepad" deviceset="2,54/1,0" device=""/>
<part name="M2" library="wirepad" deviceset="2,54/1,0" device=""/>
<part name="N2" library="wirepad" deviceset="2,54/1,0" device=""/>
<part name="P2" library="wirepad" deviceset="2,54/1,0" device=""/>
<part name="R2" library="wirepad" deviceset="2,54/1,0" device=""/>
<part name="S2" library="wirepad" deviceset="2,54/1,0" device=""/>
<part name="T2" library="wirepad" deviceset="2,54/1,0" device=""/>
<part name="U2" library="wirepad" deviceset="2,54/1,0" device=""/>
<part name="V2" library="wirepad" deviceset="2,54/1,0" device=""/>
<part name="RN3" library="rcl" deviceset="R-US_" device="0207/10" value="10"/>
<part name="RN4" library="rcl" deviceset="R-US_" device="0207/10" value="10"/>
<part name="RN1" library="rcl" deviceset="R-US_" device="0207/10" value="10"/>
<part name="RN2" library="rcl" deviceset="R-US_" device="0207/10" value="10"/>
</parts>
<sheets>
<sheet>
<plain>
<text x="165.1" y="27.94" size="2.54" layer="94">Connector Module</text>
<text x="165.1" y="7.62" size="2.54" layer="94">B-CS-M908-0-1</text>
<text x="241.3" y="7.62" size="2.54" layer="94">B</text>
</plain>
<instances>
<instance part="FRAME1" gate="G$1" x="0" y="0"/>
<instance part="FRAME1" gate="G$2" x="147.32" y="0"/>
<instance part="U$1" gate="L2" x="109.22" y="111.76"/>
<instance part="U$1" gate="M2" x="109.22" y="116.84"/>
<instance part="U$1" gate="N2" x="109.22" y="121.92"/>
<instance part="U$1" gate="P2" x="109.22" y="127"/>
<instance part="U$1" gate="R2" x="109.22" y="132.08"/>
<instance part="U$1" gate="S2" x="109.22" y="137.16"/>
<instance part="U$1" gate="T2" x="109.22" y="142.24"/>
<instance part="U$1" gate="K2" x="109.22" y="106.68"/>
<instance part="U$1" gate="J2" x="109.22" y="101.6"/>
<instance part="U$1" gate="H2" x="109.22" y="96.52"/>
<instance part="U$1" gate="F2" x="109.22" y="91.44"/>
<instance part="U$1" gate="E2" x="109.22" y="86.36"/>
<instance part="U$1" gate="D2" x="109.22" y="81.28"/>
<instance part="U$1" gate="C2" x="109.22" y="76.2"/>
<instance part="U$1" gate="U2" x="109.22" y="147.32"/>
<instance part="U$1" gate="V2" x="109.22" y="154.94"/>
<instance part="U$1" gate="B2" x="109.22" y="71.12"/>
<instance part="U$1" gate="A2" x="109.22" y="63.5"/>
<instance part="U$1" gate="K1" x="93.98" y="106.68"/>
<instance part="U$1" gate="L1" x="93.98" y="111.76"/>
<instance part="U$1" gate="M1" x="93.98" y="116.84"/>
<instance part="U$1" gate="N1" x="93.98" y="121.92"/>
<instance part="U$1" gate="P1" x="93.98" y="127"/>
<instance part="U$1" gate="R1" x="93.98" y="132.08"/>
<instance part="U$1" gate="S1" x="93.98" y="137.16"/>
<instance part="U$1" gate="T1" x="93.98" y="142.24"/>
<instance part="U$1" gate="U1" x="93.98" y="147.32"/>
<instance part="U$1" gate="V1" x="93.98" y="154.94"/>
<instance part="U$1" gate="J1" x="93.98" y="101.6"/>
<instance part="U$1" gate="H1" x="93.98" y="96.52"/>
<instance part="U$1" gate="F1" x="93.98" y="91.44"/>
<instance part="U$1" gate="E1" x="93.98" y="86.36"/>
<instance part="U$1" gate="D1" x="93.98" y="81.28"/>
<instance part="U$1" gate="C1" x="93.98" y="76.2"/>
<instance part="U$1" gate="B1" x="93.98" y="71.12"/>
<instance part="U$1" gate="A1" x="93.98" y="63.5"/>
<instance part="U$2" gate="G$1" x="7.62" y="7.62"/>
<instance part="A1" gate="P" x="73.66" y="63.5"/>
<instance part="B1" gate="P" x="73.66" y="71.12"/>
<instance part="C1" gate="P" x="73.66" y="76.2"/>
<instance part="D1" gate="P" x="73.66" y="81.28"/>
<instance part="E1" gate="P" x="73.66" y="86.36"/>
<instance part="F1" gate="P" x="73.66" y="91.44"/>
<instance part="H1" gate="P" x="73.66" y="96.52"/>
<instance part="J1" gate="P" x="73.66" y="101.6"/>
<instance part="K1" gate="P" x="73.66" y="106.68"/>
<instance part="L1" gate="P" x="73.66" y="111.76"/>
<instance part="M1" gate="P" x="73.66" y="116.84"/>
<instance part="N1" gate="P" x="73.66" y="121.92"/>
<instance part="P1" gate="P" x="73.66" y="127"/>
<instance part="R1" gate="P" x="73.66" y="132.08"/>
<instance part="S1" gate="P" x="73.66" y="137.16"/>
<instance part="T1" gate="P" x="73.66" y="142.24"/>
<instance part="U1" gate="P" x="73.66" y="147.32"/>
<instance part="V1" gate="P" x="73.66" y="154.94"/>
<instance part="A2" gate="P" x="129.54" y="63.5" rot="MR0"/>
<instance part="B2" gate="P" x="129.54" y="71.12" rot="MR0"/>
<instance part="C2" gate="P" x="129.54" y="76.2" rot="MR0"/>
<instance part="D2" gate="P" x="129.54" y="81.28" rot="MR0"/>
<instance part="E2" gate="P" x="129.54" y="86.36" rot="MR0"/>
<instance part="F2" gate="P" x="129.54" y="91.44" rot="MR0"/>
<instance part="H2" gate="P" x="129.54" y="96.52" rot="MR0"/>
<instance part="J2" gate="P" x="129.54" y="101.6" rot="MR0"/>
<instance part="K2" gate="P" x="129.54" y="106.68" rot="MR0"/>
<instance part="L2" gate="P" x="129.54" y="111.76" rot="MR0"/>
<instance part="M2" gate="P" x="129.54" y="116.84" rot="MR0"/>
<instance part="N2" gate="P" x="129.54" y="121.92" rot="MR0"/>
<instance part="P2" gate="P" x="129.54" y="127" rot="MR0"/>
<instance part="R2" gate="P" x="129.54" y="132.08" rot="MR0"/>
<instance part="S2" gate="P" x="129.54" y="137.16" rot="MR0"/>
<instance part="T2" gate="P" x="129.54" y="142.24" rot="MR0"/>
<instance part="U2" gate="P" x="129.54" y="147.32" rot="MR0"/>
<instance part="V2" gate="P" x="129.54" y="154.94" rot="MR0"/>
<instance part="RN3" gate="G$1" x="119.38" y="71.12"/>
<instance part="RN4" gate="G$1" x="119.38" y="63.5"/>
<instance part="RN1" gate="G$1" x="83.82" y="154.94"/>
<instance part="RN2" gate="G$1" x="83.82" y="147.32"/>
</instances>
<busses>
</busses>
<nets>
<net name="N$41" class="0">
<segment>
<wire x1="76.2" y1="63.5" x2="91.44" y2="63.5" width="0.1524" layer="91"/>
<pinref part="U$1" gate="A1" pin="1"/>
<pinref part="A1" gate="P" pin="P"/>
</segment>
</net>
<net name="N$42" class="0">
<segment>
<wire x1="76.2" y1="71.12" x2="91.44" y2="71.12" width="0.1524" layer="91"/>
<pinref part="U$1" gate="B1" pin="1"/>
<pinref part="B1" gate="P" pin="P"/>
</segment>
</net>
<net name="N$43" class="0">
<segment>
<wire x1="76.2" y1="76.2" x2="91.44" y2="76.2" width="0.1524" layer="91"/>
<pinref part="U$1" gate="C1" pin="1"/>
<pinref part="C1" gate="P" pin="P"/>
</segment>
</net>
<net name="N$4" class="0">
<segment>
<wire x1="76.2" y1="81.28" x2="91.44" y2="81.28" width="0.1524" layer="91"/>
<pinref part="U$1" gate="D1" pin="1"/>
<pinref part="D1" gate="P" pin="P"/>
</segment>
</net>
<net name="N$5" class="0">
<segment>
<wire x1="76.2" y1="86.36" x2="91.44" y2="86.36" width="0.1524" layer="91"/>
<pinref part="U$1" gate="E1" pin="1"/>
<pinref part="E1" gate="P" pin="P"/>
</segment>
</net>
<net name="N$6" class="0">
<segment>
<wire x1="76.2" y1="91.44" x2="91.44" y2="91.44" width="0.1524" layer="91"/>
<pinref part="U$1" gate="F1" pin="1"/>
<pinref part="F1" gate="P" pin="P"/>
</segment>
</net>
<net name="N$7" class="0">
<segment>
<wire x1="76.2" y1="96.52" x2="91.44" y2="96.52" width="0.1524" layer="91"/>
<pinref part="U$1" gate="H1" pin="1"/>
<pinref part="H1" gate="P" pin="P"/>
</segment>
</net>
<net name="N$8" class="0">
<segment>
<wire x1="76.2" y1="101.6" x2="91.44" y2="101.6" width="0.1524" layer="91"/>
<pinref part="U$1" gate="J1" pin="1"/>
<pinref part="J1" gate="P" pin="P"/>
</segment>
</net>
<net name="N$9" class="0">
<segment>
<wire x1="76.2" y1="106.68" x2="91.44" y2="106.68" width="0.1524" layer="91"/>
<pinref part="U$1" gate="K1" pin="1"/>
<pinref part="K1" gate="P" pin="P"/>
</segment>
</net>
<net name="N$10" class="0">
<segment>
<wire x1="76.2" y1="111.76" x2="91.44" y2="111.76" width="0.1524" layer="91"/>
<pinref part="U$1" gate="L1" pin="1"/>
<pinref part="L1" gate="P" pin="P"/>
</segment>
</net>
<net name="N$11" class="0">
<segment>
<wire x1="76.2" y1="116.84" x2="91.44" y2="116.84" width="0.1524" layer="91"/>
<pinref part="U$1" gate="M1" pin="1"/>
<pinref part="M1" gate="P" pin="P"/>
</segment>
</net>
<net name="N$12" class="0">
<segment>
<wire x1="76.2" y1="121.92" x2="91.44" y2="121.92" width="0.1524" layer="91"/>
<pinref part="U$1" gate="N1" pin="1"/>
<pinref part="N1" gate="P" pin="P"/>
</segment>
</net>
<net name="N$13" class="0">
<segment>
<wire x1="76.2" y1="127" x2="91.44" y2="127" width="0.1524" layer="91"/>
<pinref part="U$1" gate="P1" pin="1"/>
<pinref part="P1" gate="P" pin="P"/>
</segment>
</net>
<net name="N$14" class="0">
<segment>
<wire x1="76.2" y1="132.08" x2="91.44" y2="132.08" width="0.1524" layer="91"/>
<pinref part="U$1" gate="R1" pin="1"/>
<pinref part="R1" gate="P" pin="P"/>
</segment>
</net>
<net name="N$15" class="0">
<segment>
<wire x1="76.2" y1="137.16" x2="91.44" y2="137.16" width="0.1524" layer="91"/>
<pinref part="U$1" gate="S1" pin="1"/>
<pinref part="S1" gate="P" pin="P"/>
</segment>
</net>
<net name="N$16" class="0">
<segment>
<wire x1="76.2" y1="142.24" x2="91.44" y2="142.24" width="0.1524" layer="91"/>
<pinref part="U$1" gate="T1" pin="1"/>
<pinref part="T1" gate="P" pin="P"/>
</segment>
</net>
<net name="N$17" class="0">
<segment>
<wire x1="88.9" y1="147.32" x2="91.44" y2="147.32" width="0.1524" layer="91"/>
<pinref part="U$1" gate="U1" pin="1"/>
<pinref part="RN2" gate="G$1" pin="2"/>
</segment>
</net>
<net name="N$18" class="0">
<segment>
<wire x1="88.9" y1="154.94" x2="91.44" y2="154.94" width="0.1524" layer="91"/>
<pinref part="U$1" gate="V1" pin="1"/>
<pinref part="RN1" gate="G$1" pin="2"/>
</segment>
</net>
<net name="N$19" class="0">
<segment>
<wire x1="127" y1="63.5" x2="124.46" y2="63.5" width="0.1524" layer="91"/>
<pinref part="A2" gate="P" pin="P"/>
<pinref part="RN4" gate="G$1" pin="2"/>
</segment>
</net>
<net name="N$20" class="0">
<segment>
<wire x1="127" y1="71.12" x2="124.46" y2="71.12" width="0.1524" layer="91"/>
<pinref part="B2" gate="P" pin="P"/>
<pinref part="RN3" gate="G$1" pin="2"/>
</segment>
</net>
<net name="N$21" class="0">
<segment>
<wire x1="127" y1="76.2" x2="111.76" y2="76.2" width="0.1524" layer="91"/>
<pinref part="U$1" gate="C2" pin="1"/>
<pinref part="C2" gate="P" pin="P"/>
</segment>
</net>
<net name="N$22" class="0">
<segment>
<wire x1="127" y1="81.28" x2="111.76" y2="81.28" width="0.1524" layer="91"/>
<pinref part="U$1" gate="D2" pin="1"/>
<pinref part="D2" gate="P" pin="P"/>
</segment>
</net>
<net name="N$23" class="0">
<segment>
<wire x1="127" y1="86.36" x2="111.76" y2="86.36" width="0.1524" layer="91"/>
<pinref part="U$1" gate="E2" pin="1"/>
<pinref part="E2" gate="P" pin="P"/>
</segment>
</net>
<net name="N$24" class="0">
<segment>
<wire x1="127" y1="91.44" x2="111.76" y2="91.44" width="0.1524" layer="91"/>
<pinref part="U$1" gate="F2" pin="1"/>
<pinref part="F2" gate="P" pin="P"/>
</segment>
</net>
<net name="N$25" class="0">
<segment>
<wire x1="127" y1="96.52" x2="111.76" y2="96.52" width="0.1524" layer="91"/>
<pinref part="U$1" gate="H2" pin="1"/>
<pinref part="H2" gate="P" pin="P"/>
</segment>
</net>
<net name="N$26" class="0">
<segment>
<wire x1="127" y1="101.6" x2="111.76" y2="101.6" width="0.1524" layer="91"/>
<pinref part="U$1" gate="J2" pin="1"/>
<pinref part="J2" gate="P" pin="P"/>
</segment>
</net>
<net name="N$27" class="0">
<segment>
<wire x1="127" y1="106.68" x2="111.76" y2="106.68" width="0.1524" layer="91"/>
<pinref part="U$1" gate="K2" pin="1"/>
<pinref part="K2" gate="P" pin="P"/>
</segment>
</net>
<net name="N$28" class="0">
<segment>
<wire x1="127" y1="111.76" x2="111.76" y2="111.76" width="0.1524" layer="91"/>
<pinref part="U$1" gate="L2" pin="1"/>
<pinref part="L2" gate="P" pin="P"/>
</segment>
</net>
<net name="N$29" class="0">
<segment>
<wire x1="127" y1="116.84" x2="111.76" y2="116.84" width="0.1524" layer="91"/>
<pinref part="U$1" gate="M2" pin="1"/>
<pinref part="M2" gate="P" pin="P"/>
</segment>
</net>
<net name="N$30" class="0">
<segment>
<wire x1="127" y1="121.92" x2="111.76" y2="121.92" width="0.1524" layer="91"/>
<pinref part="U$1" gate="N2" pin="1"/>
<pinref part="N2" gate="P" pin="P"/>
</segment>
</net>
<net name="N$31" class="0">
<segment>
<wire x1="127" y1="127" x2="111.76" y2="127" width="0.1524" layer="91"/>
<pinref part="U$1" gate="P2" pin="1"/>
<pinref part="P2" gate="P" pin="P"/>
</segment>
</net>
<net name="N$32" class="0">
<segment>
<wire x1="127" y1="132.08" x2="111.76" y2="132.08" width="0.1524" layer="91"/>
<pinref part="U$1" gate="R2" pin="1"/>
<pinref part="R2" gate="P" pin="P"/>
</segment>
</net>
<net name="N$33" class="0">
<segment>
<wire x1="127" y1="137.16" x2="111.76" y2="137.16" width="0.1524" layer="91"/>
<pinref part="U$1" gate="S2" pin="1"/>
<pinref part="S2" gate="P" pin="P"/>
</segment>
</net>
<net name="N$34" class="0">
<segment>
<wire x1="127" y1="142.24" x2="111.76" y2="142.24" width="0.1524" layer="91"/>
<pinref part="U$1" gate="T2" pin="1"/>
<pinref part="T2" gate="P" pin="P"/>
</segment>
</net>
<net name="N$35" class="0">
<segment>
<wire x1="127" y1="147.32" x2="111.76" y2="147.32" width="0.1524" layer="91"/>
<pinref part="U$1" gate="U2" pin="1"/>
<pinref part="U2" gate="P" pin="P"/>
</segment>
</net>
<net name="N$36" class="0">
<segment>
<wire x1="127" y1="154.94" x2="111.76" y2="154.94" width="0.1524" layer="91"/>
<pinref part="U$1" gate="V2" pin="1"/>
<pinref part="V2" gate="P" pin="P"/>
</segment>
</net>
<net name="N$37" class="0">
<segment>
<wire x1="76.2" y1="154.94" x2="78.74" y2="154.94" width="0.1524" layer="91"/>
<pinref part="RN1" gate="G$1" pin="1"/>
<pinref part="V1" gate="P" pin="P"/>
</segment>
</net>
<net name="N$38" class="0">
<segment>
<wire x1="76.2" y1="147.32" x2="78.74" y2="147.32" width="0.1524" layer="91"/>
<pinref part="RN2" gate="G$1" pin="1"/>
<pinref part="U1" gate="P" pin="P"/>
</segment>
</net>
<net name="N$39" class="0">
<segment>
<wire x1="114.3" y1="71.12" x2="111.76" y2="71.12" width="0.1524" layer="91"/>
<pinref part="RN3" gate="G$1" pin="1"/>
<pinref part="U$1" gate="B2" pin="1"/>
</segment>
</net>
<net name="N$40" class="0">
<segment>
<wire x1="114.3" y1="63.5" x2="111.76" y2="63.5" width="0.1524" layer="91"/>
<pinref part="RN4" gate="G$1" pin="1"/>
<pinref part="U$1" gate="A2" pin="1"/>
</segment>
</net>
</nets>
</sheet>
</sheets>
<errors>
<approved hash="113,1,124.356,92.606,FRAME1,,,,,"/>
<approved hash="113,1,110.109,111.76,U$1,,,,,"/>
<approved hash="113,1,75.9206,64.6726,A1,,,,,"/>
<approved hash="113,1,75.9206,72.2926,B1,,,,,"/>
<approved hash="113,1,75.9206,77.3726,C1,,,,,"/>
<approved hash="113,1,75.9206,82.4526,D1,,,,,"/>
<approved hash="113,1,75.9206,87.5326,E1,,,,,"/>
<approved hash="113,1,75.9206,92.6126,F1,,,,,"/>
<approved hash="113,1,75.9206,97.6926,H1,,,,,"/>
<approved hash="113,1,75.9206,102.773,J1,,,,,"/>
<approved hash="113,1,75.9206,107.853,K1,,,,,"/>
<approved hash="113,1,75.9206,112.933,L1,,,,,"/>
<approved hash="113,1,75.9206,118.013,M1,,,,,"/>
<approved hash="113,1,75.9206,123.093,N1,,,,,"/>
<approved hash="113,1,75.9206,128.173,P1,,,,,"/>
<approved hash="113,1,75.9206,133.253,R1,,,,,"/>
<approved hash="113,1,75.9206,138.333,S1,,,,,"/>
<approved hash="113,1,75.9206,143.413,T1,,,,,"/>
<approved hash="113,1,75.9206,148.493,U1,,,,,"/>
<approved hash="113,1,75.9206,156.113,V1,,,,,"/>
<approved hash="113,1,127.279,64.6726,A2,,,,,"/>
<approved hash="113,1,127.279,72.2926,B2,,,,,"/>
<approved hash="113,1,127.279,77.3726,C2,,,,,"/>
<approved hash="113,1,127.279,82.4526,D2,,,,,"/>
<approved hash="113,1,127.279,87.5326,E2,,,,,"/>
<approved hash="113,1,127.279,92.6126,F2,,,,,"/>
<approved hash="113,1,127.279,97.6926,H2,,,,,"/>
<approved hash="113,1,127.279,102.773,J2,,,,,"/>
<approved hash="113,1,127.279,107.853,K2,,,,,"/>
<approved hash="113,1,127.279,112.933,L2,,,,,"/>
<approved hash="113,1,127.279,118.013,M2,,,,,"/>
<approved hash="113,1,127.279,123.093,N2,,,,,"/>
<approved hash="113,1,127.279,128.173,P2,,,,,"/>
<approved hash="113,1,127.279,133.253,R2,,,,,"/>
<approved hash="113,1,127.279,138.333,S2,,,,,"/>
<approved hash="113,1,127.279,143.413,T2,,,,,"/>
<approved hash="113,1,127.279,148.493,U2,,,,,"/>
<approved hash="113,1,127.279,156.113,V2,,,,,"/>
</errors>
</schematic>
</drawing>
</eagle>
